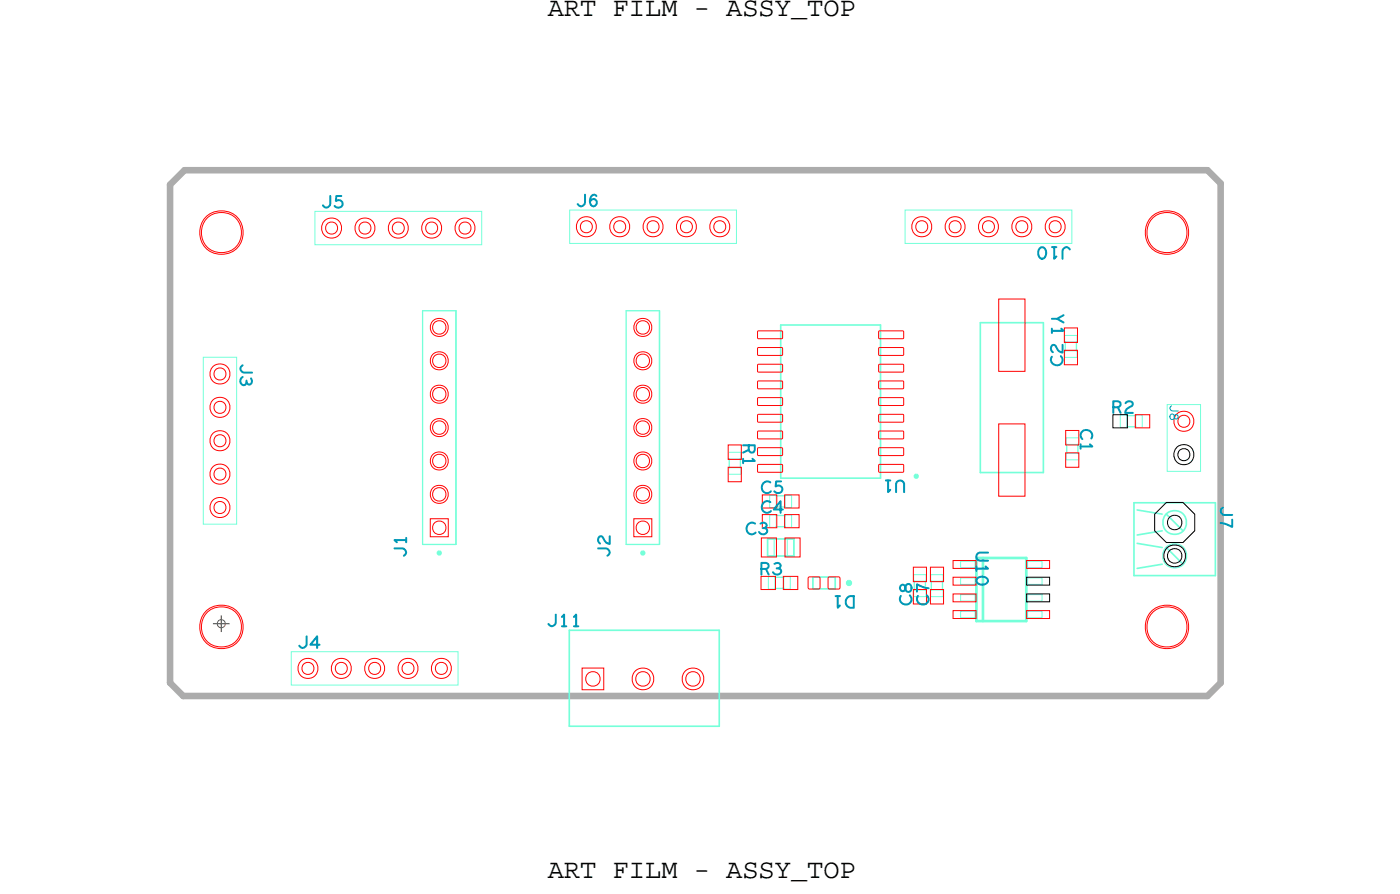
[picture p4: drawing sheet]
<svg xmlns="http://www.w3.org/2000/svg" width="107mm" height="68mm" viewBox="0 0 107 68" stroke-linecap="round" stroke-linejoin="round" font-family="sans-serif">
<!-- layer: Board Outline -->
<path d="M13 14.1l1-1.1zM13 14.1v37.9zM14.1 13h77.9zM92 13l1 1zM92.9 14v38zM12.9 51.9l1.1 1.1zM14 53h78zM92.9 52l-1 1z" fill="none" stroke="#acacac" stroke-width=".5"/>
<path d="M14 12.9h78l1 1.1v37.9l-1 1.1h-78l-1-1.1v-37.9z" fill="none" stroke="#acacac" stroke-width=".08"/>
<!-- layer: Components -->
<g fill="none" stroke="#75ffd9" stroke-width=".13">
<path d="M59.4 24.7v11.7zM59.4 24.7h7.6zM59.5 36.4h7.5zM67 24.7v11.7zM74.6 36h4.8zM74.6 24.6v11.4zM74.7 24.6h4.8zM79.5 24.6v11.4zM86.3 38.2v5.6zM86.3 38.3h6.2zM86.6 38.8l1.9 .3zM88.8 39.1l1.3 1.3z"/>
<path d="M92.5 38.3v5.5zM43.3 55.3h11.5zM43.3 47.9v7.4zM43.3 48h11.5zM54.8 48v7.3zM58.4 41v1.3zM58.4 41h2zM58.5 42.3h1.9zM60.4 41v1.3zM61.9 44.8h1.7zM61.9 43.9v.9zM61.9 43.9h1.7z"/>
<path d="M63.6 43.9v.9zM86.3 43.8h6.2zM86.6 41.3l1.9 .4zM86.6 40.7l1.9-.3zM86.6 43.2l1.9-.3zM88.8 41.7l1.3 1.2z"/>
<circle cx="89.4" cy="39.8" r=".9"/>
<circle cx="89.4" cy="42.3" r=".9"/>
</g>
<g fill="none" stroke="#75ffd9" stroke-width=".08">
<path d="M24 16.1h12.7v2.5h-12.7zM43.4 16h12.7v2.5h-12.7zM68.9 16h12.7v2.5h-12.7zM15.5 27.2h2.5v12.7h-2.5zM55.5 35.6h.9v.5h-.9zM55.5 34.4h.9v.5h-.9zM58.6 39.2h.5v.9h-.5zM59.8 37.7h.5v.9h-.5zM59.8 39.2h.5v.9h-.5zM81.1 26.7h.9v.5h-.9zM81.1 25.5h.9v.5h-.9zM81.2 34.5h.9v.5h-.9z"/>
<path d="M81.2 33.3h.9v.5h-.9zM85.3 31.6h.5v.9h-.5zM86.5 31.6h.5v.9h-.5zM88.9 30.8h2.5v5.1h-2.5zM22.2 49.6h12.7v2.5h-12.7zM58.4 41h.5v1.3h-.5zM58.5 43.9h.5v.9h-.5zM59.7 43.9h.5v.9h-.5zM59.9 41h.5v1.3h-.5zM69.6 43.7h.9v.5h-.9zM70.9 44.9h.9v.5h-.9zM70.9 43.7h.9v.5h-.9z"/>
<path d="M73.2 42.7h1.1v.5h-1.1zM73.2 44h1.1v.5h-1.1zM73.2 45.2h1.1v.5h-1.1zM73.2 46.5h1.1v.5h-1.1zM78.3 45.2h1.1v.5h-1.1zM78.3 44h1.1v.5h-1.1zM78.3 42.7h1.1v.5h-1.1zM78.3 46.5h1.1v.5h-1.1z"/>
</g>
<path d="M69.7 36.2l.1-.1 .1 .2h-.1zM33.4 42h.1v.1v.1zM48.9 42l.1 .1-.1 .1zM74.3 47.3h3.9zM74.4 42.5h3.8zM74.4 42.5v4.8zM74.9 42.5v4.8zM78.2 42.5v4.7z" fill="none" stroke="#75ffd9" stroke-width=".2"/>
<g fill="none" stroke="#75ffd9" stroke-width=".1">
<path d="M32.2 23.6v17.8zM32.2 23.6h2.5zM34.7 23.6v17.8zM47.7 23.6h2.5zM47.7 23.6v17.8zM50.2 23.6v17.8zM55.5 34.9v.7zM81.2 33.8v.7zM82 26v.7zM85.8 32.5h.7zM32.2 41.4h2.5zM47.7 41.4h2.5z"/>
<path d="M59 44.8h.7zM59.1 40.1h.7zM71.8 44.2v.7z"/>
</g>
<path d="M64.5 44.3l.1-.1 .2 .2-.2 .1z" fill="none" stroke="#75ffd9" stroke-width=".24"/>
<!-- layer: Nets -->
<g fill="none" stroke="#f00" stroke-width=".08">
<path d="M32.8 39.5h1.3v1.3h-1.3zM48.3 39.5h1.3v1.3h-1.3zM55.4 33.9h1.1v1.1h-1.1zM55.4 35.6h1.1v1.1h-1.1zM57.7 29h1.8l.1 .5-1.9 .1zM57.7 34.1h1.8l.1 .5-1.9 .1zM57.7 30.3h1.8l.1 .5h-1.9zM57.7 31.5h1.8l.1 .6h-1.9zM57.7 27.7h1.8l.1 .6h-1.9zM57.7 25.2h1.8l.1 .5-1.9 .1zM57.7 26.5l1.8-.1 .1 .6h-1.9zM57.7 32.8h1.8l.1 .5-1.9 .1z"/>
<path d="M57.7 35.3h1.8l.1 .6h-1.9zM58 39.1h1.1v1.1h-1.1zM59.7 37.6h1.1v1.1h-1.1zM59.7 39.1h1.1v1.1h-1.1zM66.9 35.3h1.9v.6h-1.8zM66.9 34.1h1.9v.5l-1.8 .1zM66.9 27.7h1.9v.6h-1.8zM66.9 26.5l1.9-.1v.6h-1.8zM66.9 25.2h1.9v.5l-1.8 .1zM66.9 30.3h1.9v.5h-1.8zM66.9 29h1.9v.5l-1.8 .1zM66.9 32.8h1.9v.5l-1.8 .1z"/>
<path d="M66.9 31.5h1.9v.6h-1.8zM76 32.3h2v5.5h-2zM76 22.8h2v5.5h-2zM81 25h1.1v1h-1.1zM81 26.7h1.1v1.1h-1.1zM81.1 34.5h1.1v1.1h-1.1zM81.1 32.8h1.1v1h-1.1zM86.4 31.5h1.1v1.1h-1.1zM44.3 50.8h1.7v1.7h-1.7zM57.9 43.8h1.1v1.1h-1.1zM58 40.9h1.1v1.5h-1.1zM59.6 43.8h1.1v1.1h-1.1z"/>
<path d="M59.8 40.9h1.1v1.5h-1.1zM61.6 43.9h.8v.9h-.8zM63.1 43.9h.8v.9h-.8zM69.5 43.2h1v1.1h-1zM70.8 43.2h1v1.1h-1zM70.8 44.9h1v1.1h-1zM72.6 42.6h1.7v.6h-1.7zM72.6 46.5h1.7v.6h-1.7zM72.6 43.9h1.7v.6h-1.7zM72.6 45.2h1.7v.6h-1.7zM78.2 42.6h1.7v.6h-1.7zM78.2 46.5h1.7v.6h-1.7z"/>
<circle cx="16.9" cy="17.7" r="1.66"/>
<circle cx="16.9" cy="17.7" r="1.54"/>
<circle cx="25.2" cy="17.4" r=".46"/>
<circle cx="25.3" cy="17.4" r=".77"/>
<circle cx="27.8" cy="17.4" r=".46"/>
<circle cx="27.8" cy="17.4" r=".77"/>
<circle cx="30.3" cy="17.4" r=".46"/>
<circle cx="30.3" cy="17.4" r=".77"/>
<circle cx="32.9" cy="17.4" r=".46"/>
<circle cx="32.9" cy="17.4" r=".77"/>
<circle cx="35.4" cy="17.4" r=".46"/>
<circle cx="35.4" cy="17.4" r=".77"/>
<circle cx="44.6" cy="17.3" r=".46"/>
<circle cx="44.6" cy="17.3" r=".77"/>
<circle cx="47.2" cy="17.3" r=".46"/>
<circle cx="47.2" cy="17.3" r=".77"/>
<circle cx="49.7" cy="17.3" r=".46"/>
<circle cx="49.7" cy="17.3" r=".77"/>
<circle cx="52.3" cy="17.3" r=".46"/>
<circle cx="52.3" cy="17.3" r=".77"/>
<circle cx="54.8" cy="17.3" r=".46"/>
<circle cx="54.8" cy="17.3" r=".77"/>
<circle cx="70.2" cy="17.3" r=".46"/>
<circle cx="70.2" cy="17.3" r=".77"/>
<circle cx="72.7" cy="17.3" r=".46"/>
<circle cx="72.7" cy="17.3" r=".77"/>
<circle cx="75.3" cy="17.3" r=".46"/>
<circle cx="75.3" cy="17.3" r=".77"/>
<circle cx="77.8" cy="17.3" r=".46"/>
<circle cx="77.8" cy="17.3" r=".77"/>
<circle cx="80.3" cy="17.3" r=".46"/>
<circle cx="80.4" cy="17.3" r=".77"/>
<circle cx="88.9" cy="17.7" r="1.54"/>
<circle cx="88.9" cy="17.7" r="1.66"/>
<circle cx="16.7" cy="36.1" r=".46"/>
<circle cx="16.7" cy="28.5" r=".46"/>
<circle cx="16.7" cy="33.5" r=".46"/>
<circle cx="16.7" cy="31" r=".46"/>
<circle cx="16.7" cy="38.6" r=".46"/>
<circle cx="16.7" cy="38.6" r=".77"/>
<circle cx="16.7" cy="36.1" r=".77"/>
<circle cx="16.7" cy="31" r=".77"/>
<circle cx="16.7" cy="33.5" r=".77"/>
<circle cx="16.7" cy="28.5" r=".77"/>
<circle cx="33.4" cy="35.1" r=".51"/>
<circle cx="33.4" cy="24.9" r=".51"/>
<circle cx="33.4" cy="30" r=".51"/>
<circle cx="33.4" cy="37.6" r=".51"/>
<circle cx="33.4" cy="27.5" r=".51"/>
<circle cx="33.4" cy="32.5" r=".51"/>
<circle cx="33.5" cy="35.1" r=".69"/>
<circle cx="33.5" cy="27.5" r=".69"/>
<circle cx="33.5" cy="32.5" r=".69"/>
<circle cx="33.5" cy="37.6" r=".69"/>
<circle cx="33.5" cy="24.9" r=".69"/>
<circle cx="33.5" cy="30" r=".69"/>
<circle cx="48.9" cy="35.1" r=".51"/>
<circle cx="48.9" cy="27.5" r=".51"/>
<circle cx="48.9" cy="32.5" r=".51"/>
<circle cx="48.9" cy="30" r=".51"/>
<circle cx="48.9" cy="37.6" r=".51"/>
<circle cx="48.9" cy="24.9" r=".51"/>
<circle cx="49" cy="30" r=".69"/>
<circle cx="49" cy="35.1" r=".69"/>
<circle cx="49" cy="27.5" r=".69"/>
<circle cx="49" cy="32.5" r=".69"/>
<circle cx="49" cy="37.6" r=".69"/>
<circle cx="49" cy="24.9" r=".69"/>
<circle cx="90.1" cy="32.1" r=".46"/>
<circle cx="90.1" cy="32.1" r=".77"/>
<circle cx="16.9" cy="47.7" r="1.66"/>
<circle cx="16.9" cy="47.7" r="1.54"/>
<circle cx="23.4" cy="50.9" r=".46"/>
<circle cx="23.5" cy="50.9" r=".77"/>
<circle cx="26" cy="50.9" r=".46"/>
<circle cx="26" cy="50.9" r=".77"/>
<circle cx="28.5" cy="50.9" r=".46"/>
<circle cx="28.5" cy="50.9" r=".77"/>
<circle cx="31.1" cy="50.9" r=".46"/>
<circle cx="31.1" cy="50.9" r=".77"/>
<circle cx="33.4" cy="40.2" r=".51"/>
<circle cx="33.6" cy="50.9" r=".46"/>
<circle cx="33.6" cy="50.9" r=".77"/>
<circle cx="45.1" cy="51.7" r=".55"/>
<circle cx="48.9" cy="40.2" r=".51"/>
<circle cx="49" cy="51.7" r=".55"/>
<circle cx="49" cy="51.7" r=".83"/>
<circle cx="52.8" cy="51.7" r=".55"/>
<circle cx="52.8" cy="51.7" r=".83"/>
<circle cx="88.9" cy="47.7" r="1.54"/>
<circle cx="88.9" cy="47.7" r="1.66"/>
</g>
<g fill="none" stroke="#000" stroke-width=".08">
<path d="M84.7 31.5h1.1v1.1h-1.1zM78.2 45.2h1.7v.6h-1.7zM78.2 43.9h1.7v.6h-1.7z"/>
<circle cx="89.4" cy="39.8" r=".55"/>
<circle cx="89.4" cy="39.8" r="1.65"/>
<circle cx="90.1" cy="34.6" r=".46"/>
<circle cx="90.1" cy="34.6" r=".77"/>
<circle cx="89.4" cy="42.3" r=".55"/>
<circle cx="89.4" cy="42.3" r=".83"/>
</g>
<!-- layer: Drawing Origin -->
<path d="M16.6 47.2l.3-.1 .2 .1 .1 .3-.1 .2-.2 .1-.3-.1-.1-.2z" fill="none" stroke="#638b3a" stroke-width=".08"/>
<path d="M16.2 47.5h1.3M16.9 46.8v1.3" fill="none" stroke="#638b3a" stroke-width=".09"/>
<g font-size="2.1">
<text x="41.7" y="1.2">ART FILM - ASSY_TOP</text>
<text x="41.7" y="66.8">ART FILM - ASSY_TOP</text>
</g>
<g font-size="1.5" fill="#0097b7">
<text x="24.4" y="15.8">J5</text>
<text x="43.8" y="15.7">J6</text>
<text x="80.1" y="23.8" transform="rotate(90 80.1 23.8)">Y1</text>
<text x="81.6" y="18.8" transform="rotate(-180 81.6 18.8)">J10</text>
<text x="18.3" y="27.6" transform="rotate(90 18.3 27.6)">J3</text>
<text x="80.9" y="27.9" transform="rotate(-90 80.9 27.9)">C2</text>
<text x="56.6" y="33.7" transform="rotate(90 56.6 33.7)">R1</text>
<text x="82.3" y="32.6" transform="rotate(90 82.3 32.6)">C1</text>
<text x="84.6" y="31.4">R2</text>
<text x="56.8" y="40.7">C3</text>
<text x="57.9" y="37.5">C5</text>
<text x="57.9" y="39">C4</text>
<text x="69" y="36.6" transform="rotate(-180 69 36.6)">U1</text>
<text x="74.3" y="41.9" transform="rotate(90 74.3 41.9)">U10</text>
<text x="92.9" y="38.5" transform="rotate(90 92.9 38.5)">J7</text>
<text x="30.9" y="42.4" transform="rotate(-90 30.9 42.4)">J1</text>
<text x="41.6" y="47.6">J11</text>
<text x="46.4" y="42.4" transform="rotate(-90 46.4 42.4)">J2</text>
<text x="57.8" y="43.7">R3</text>
<text x="65.1" y="45.4" transform="rotate(-180 65.1 45.4)">D1</text>
<text x="69.4" y="46.1" transform="rotate(-90 69.4 46.1)">C8</text>
<text x="70.7" y="46.1" transform="rotate(-90 70.7 46.1)">C7</text>
<text x="22.6" y="49.3">J4</text>
</g>
<text font-size="1.1" fill="#0097b7" x="89.1" y="30.8" transform="rotate(90 89.1 30.8)">J8</text>
</svg>
